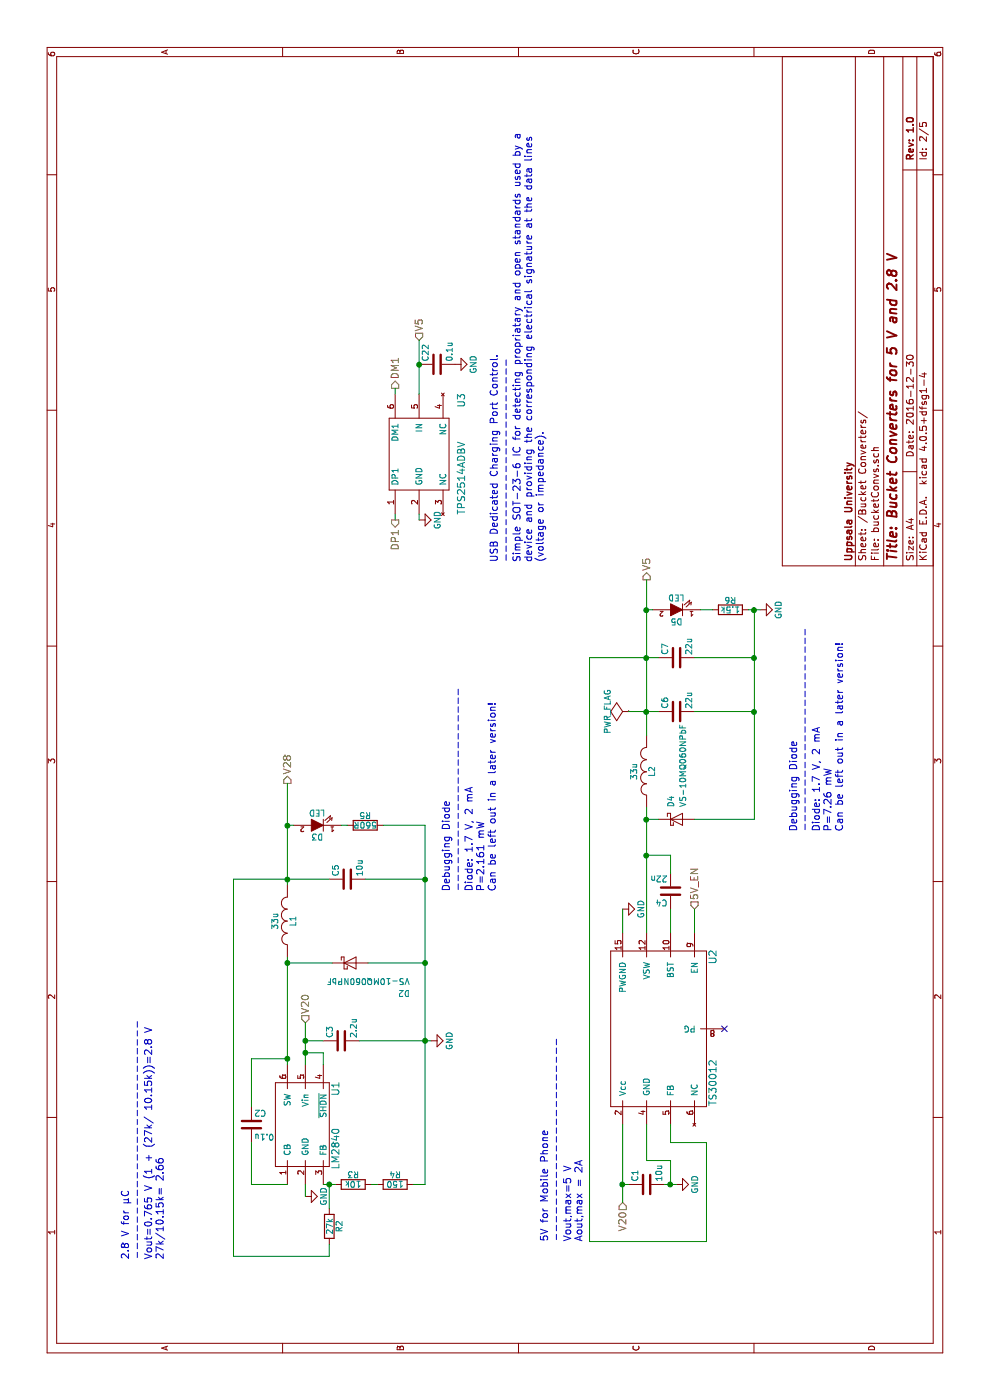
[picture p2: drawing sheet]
EESchema Schematic File Version 2
LIBS:power
LIBS:device
LIBS:transistors
LIBS:conn
LIBS:linear
LIBS:regul
LIBS:74xx
LIBS:cmos4000
LIBS:adc-dac
LIBS:memory
LIBS:xilinx
LIBS:microcontrollers
LIBS:dsp
LIBS:microchip
LIBS:analog_switches
LIBS:motorola
LIBS:texas
LIBS:intel
LIBS:audio
LIBS:interface
LIBS:digital-audio
LIBS:philips
LIBS:display
LIBS:cypress
LIBS:siliconi
LIBS:opto
LIBS:atmel
LIBS:contrib
LIBS:valves
LIBS:power-cache
EELAYER 25 0
EELAYER END
$Descr A4 11693 8268
encoding utf-8
Sheet 2 5
Title "Bucket Converters for 5 V and 2.8 V"
Date "2016-12-30"
Rev "1.0"
Comp "Uppsala University"
Comment1 ""
Comment2 ""
Comment3 ""
Comment4 ""
$EndDescr
$Comp
L LM2840 U1
U 1 1
P 2300 2550
F 0 "U1" H 2600 2300 60  0000 C CNN
F 1 "LM2840" H 2100 2300 60  0000 C CNN
F 2 "TO_SOT_Packages_SMD:SOT-23-6" H 2300 2550 60  0001 C CNN
F 3 "http://www.ti.com/lit/ds/symlink/lm2841.pdf" H 2300 2550 60  0001 C CNN
F 4 "LM2840XMK-ADJL/NOPBCT-ND" H 2300 2550 60  0001 C CNN "Digikey"
	1    2300 2550
	1    0    0    -1  
$EndComp
$Comp
L C C2
U 1 1
P 2300 2100
F 0 "C2" H 2325 2200 50  0000 L CNN
F 1 "0.1u" H 2325 2000 50  0000 L CNN
F 2 "Capacitors_SMD:C_0603_HandSoldering" H 2338 1950 50  0001 C CNN
F 3 "http://www.yageo.com/documents/recent/UPY-GPHC_X7R_6.3V-to-50V_15.pdf" H 2300 2100 50  0001 C CNN
F 4 "311-1343-1-ND" H 2300 2100 60  0001 C CNN "Digikey"
	1    2300 2100
	0    1    1    0   
$EndComp
$Comp
L GND #PWR07
U 1 1
P 1700 2550
F 0 "#PWR07" H 1700 2300 50  0001 C CNN
F 1 "GND" H 1700 2400 50  0000 C CNN
F 2 "" H 1700 2550 50  0000 C CNN
F 3 "" H 1700 2550 50  0000 C CNN
	1    1700 2550
	1    0    0    -1  
$EndComp
$Comp
L C C3
U 1 1
P 3000 2850
F 0 "C3" H 3025 2950 50  0000 L CNN
F 1 "2.2u" H 3025 2750 50  0000 L CNN
F 2 "Capacitors_SMD:C_0603_HandSoldering" H 3038 2700 50  0001 C CNN
F 3 "http://search.murata.co.jp/Ceramy/image/img/A01X/partnumbering_e_01.pdf" H 3000 2850 50  0001 C CNN
F 4 "490-7204-1-ND" H 3000 2850 60  0001 C CNN "Digikey"
	1    3000 2850
	1    0    0    -1  
$EndComp
$Comp
L GND #PWR08
U 1 1
P 3000 3600
F 0 "#PWR08" H 3000 3350 50  0001 C CNN
F 1 "GND" H 3000 3450 50  0000 C CNN
F 2 "" H 3000 3600 50  0000 C CNN
F 3 "" H 3000 3600 50  0000 C CNN
	1    3000 3600
	1    0    0    -1  
$EndComp
$Comp
L R R2
U 1 1
P 1450 2750
F 0 "R2" V 1530 2750 50  0000 C CNN
F 1 "27k" V 1450 2750 50  0000 C CNN
F 2 "Additional:R_0603_HandSoldering_Same_As_C" V 1380 2750 50  0001 C CNN
F 3 "http://industrial.panasonic.com/www-cgi/jvcr13pz.cgi?E+PZ+3+AOA0002+ERJ3EKF2702V+7+WW" H 1450 2750 50  0001 C CNN
F 4 "P27.0KHCT-ND" V 1450 2750 60  0001 C CNN "Digikey"
	1    1450 2750
	0    1    1    0   
$EndComp
$Comp
L R R3
U 1 1
P 1800 2950
F 0 "R3" V 1880 2950 50  0000 C CNN
F 1 "10k" V 1800 2950 50  0000 C CNN
F 2 "Additional:R_0603_HandSoldering_Same_As_C" V 1730 2950 50  0001 C CNN
F 3 "http://www.yageo.com.tw/exep/pages/download/literatures/PYu-R_INT-thick_7.pdf" H 1800 2950 50  0001 C CNN
F 4 "311-10KGRCT-ND" V 1800 2950 60  0001 C CNN "Digikey"
	1    1800 2950
	1    0    0    -1  
$EndComp
$Comp
L R R4
U 1 1
P 1800 3300
F 0 "R4" V 1880 3300 50  0000 C CNN
F 1 "150" V 1800 3300 50  0000 C CNN
F 2 "Additional:R_0603_HandSoldering_Same_As_C" V 1730 3300 50  0001 C CNN
F 3 "http://www.yageo.com.tw/exep/pages/download/literatures/PYu-R_INT-thick_7.pdf" H 1800 3300 50  0001 C CNN
F 4 "311-150HRCT-ND" V 1800 3300 60  0001 C CNN "Digikey"
	1    1800 3300
	1    0    0    -1  
$EndComp
Text Notes 1175 1375 0    60   ~ 0
2.8 V for µC\n---------------------------\nVout=0.765 V (1 + (27k/ 10.15k))=2.8 V\n27k/10.15k= 2.66
$Comp
L INDUCTOR L1
U 1 1
P 4000 2400
F 0 "L1" V 3950 2400 50  0000 C CNN
F 1 "33u" V 4100 2400 50  0000 C CNN
F 2 "Additional:Bourns_SRN3015" H 4000 2400 50  0001 C CNN
F 3 "http://www.bourns.com/docs/Product-Datasheets/SRN3015.pdf" H 4000 2400 50  0001 C CNN
F 4 "SRN3015-330MCT-ND" V 4150 1850 60  0001 C CNN "Digikey"
	1    4000 2400
	0    -1   -1   0   
$EndComp
$Comp
L C C5
U 1 1
P 4350 2900
F 0 "C5" H 4375 3000 50  0000 L CNN
F 1 "10u" H 4375 2800 50  0000 L CNN
F 2 "Capacitors_SMD:C_0603_HandSoldering" H 4388 2750 50  0001 C CNN
F 3 "http://search.murata.co.jp/Ceramy/image/img/A01X/G101/ENG/GRT188R61E106ME13-01.pdf" H 4350 2900 50  0001 C CNN
F 4 "490-12323-1-ND" H 4350 2900 60  0001 C CNN "Digikey"
	1    4350 2900
	1    0    0    -1  
$EndComp
$Comp
L LED-RESCUE-power D3
U 1 1
P 4800 2650
F 0 "D3" H 4800 2750 50  0000 C CNN
F 1 "LED" H 4800 2550 50  0000 C CNN
F 2 "LEDs:LED_0603" H 4800 2650 50  0001 C CNN
F 3 "http://www.osram-os.com/Graphics/XPic0/00167682_0.pdf" H 4800 2650 50  0001 C CNN
F 4 "475-3118-1-ND" H 4800 2650 60  0001 C CNN "Digikey"
	1    4800 2650
	0    -1   -1   0   
$EndComp
$Comp
L R R5
U 1 1
P 4800 3050
F 0 "R5" V 4880 3050 50  0000 C CNN
F 1 "560R" V 4800 3050 50  0000 C CNN
F 2 "Additional:R_0603_HandSoldering_Same_As_C" V 4730 3050 50  0001 C CNN
F 3 "http://www.yageo.com.tw/exep/pages/download/literatures/PYu-R_INT-thick_7.pdf" H 4800 3050 50  0001 C CNN
F 4 "311-560GRCT-ND" V 4800 3050 60  0001 C CNN "Digikey"
	1    4800 3050
	1    0    0    -1  
$EndComp
Text Notes 4250 4150 0    60   ~ 0
Debugging Diode\n-----------------------\nDiode: 1.7 V, 2 mA\nP=2.161 mW\nCan be left out in a later version!
$Comp
L D_Schottky D2
U 1 1
P 3650 2925
F 0 "D2" H 4100 2675 50  0000 C CNN
F 1 "VS-10MQ060NPbF" H 3800 2775 50  0000 C CNN
F 2 "Diodes_SMD:SMA_Handsoldering" H 3650 2925 50  0001 C CNN
F 3 "http://www.vishay.com/docs/88869/packaging.pdf" H 3650 2925 50  0001 C CNN
F 4 "10MQ060NPBFCT-ND" V 3700 3525 60  0001 C CNN "Digikey"
	1    3650 2925
	0    1    1    0   
$EndComp
$Comp
L GND #PWR09
U 1 1
P 1800 5650
F 0 "#PWR09" H 1800 5400 50  0001 C CNN
F 1 "GND" H 1800 5500 50  0000 C CNN
F 2 "" H 1800 5650 50  0000 C CNN
F 3 "" H 1800 5650 50  0000 C CNN
	1    1800 5650
	1    0    0    -1  
$EndComp
$Comp
L C C6
U 1 1
P 5750 5650
F 0 "C6" H 5775 5750 50  0000 L CNN
F 1 "22u" H 5775 5550 50  0000 L CNN
F 2 "Capacitors_SMD:C_0603_HandSoldering" H 5788 5500 50  0001 C CNN
F 3 "http://www.samsungsem.com/kr/support/product-search/mlcc/__icsFiles/afieldfile/2016/08/18/S_CL10A226MQ8NRNC.pdf" H 5750 5650 50  0001 C CNN
F 4 "1276-1193-1-ND" H 5750 5650 60  0001 C CNN "Digikey"
	1    5750 5650
	1    0    0    -1  
$EndComp
$Comp
L C C1
U 1 1
P 1800 5400
F 0 "C1" H 1825 5500 50  0000 L CNN
F 1 "10u" H 1825 5300 50  0000 L CNN
F 2 "Capacitors_SMD:C_0603_HandSoldering" H 1838 5250 50  0001 C CNN
F 3 "http://search.murata.co.jp/Ceramy/image/img/A01X/G101/ENG/GRT188R61E106ME13-01.pdf" H 1800 5400 50  0001 C CNN
F 4 "490-12323-1-ND" H 1800 5400 60  0001 C CNN "Digikey"
	1    1800 5400
	1    0    0    -1  
$EndComp
$Comp
L C C4
U 1 1
P 4250 5600
F 0 "C4" H 4275 5700 50  0000 L CNN
F 1 "22n" H 4275 5500 50  0000 L CNN
F 2 "Capacitors_SMD:C_0603_HandSoldering" H 4288 5450 50  0001 C CNN
F 3 "https://product.tdk.com/info/en/catalog/datasheets/mlcc_highreliability_general_en.pdf" H 4250 5600 50  0001 C CNN
F 4 "445-8118-1-ND" H 4250 5600 60  0001 C CNN "Digikey"
	1    4250 5600
	0    -1   -1   0   
$EndComp
$Comp
L C C7
U 1 1
P 6200 5650
F 0 "C7" H 6225 5750 50  0000 L CNN
F 1 "22u" H 6225 5550 50  0000 L CNN
F 2 "Capacitors_SMD:C_0603_HandSoldering" H 6238 5500 50  0001 C CNN
F 3 "http://www.samsungsem.com/kr/support/product-search/mlcc/__icsFiles/afieldfile/2016/08/18/S_CL10A226MQ8NRNC.pdf" H 6200 5650 50  0001 C CNN
F 4 "1276-1193-1-ND" H 6200 5650 60  0001 C CNN "Digikey"
	1    6200 5650
	1    0    0    -1  
$EndComp
$Comp
L D_Schottky D4
U 1 1
P 4850 5650
F 0 "D4" V 4800 5800 50  0000 C CNN
F 1 "VS-10MQ060NPbF" V 4900 6100 50  0000 C CNN
F 2 "Diodes_SMD:SMA_Handsoldering" H 4850 5650 50  0001 C CNN
F 3 "http://www.vishay.com/docs/88869/packaging.pdf" H 4850 5650 50  0001 C CNN
F 4 "10MQ060NPBFCT-ND" V 4900 6250 60  0001 C CNN "Digikey"
	1    4850 5650
	0    1    1    0   
$EndComp
$Comp
L LED-RESCUE-power D5
U 1 1
P 6600 5650
F 0 "D5" H 6600 5750 50  0000 C CNN
F 1 "LED" H 6600 5550 50  0000 C CNN
F 2 "LEDs:LED_0603" H 6600 5650 50  0001 C CNN
F 3 "http://www.osram-os.com/Graphics/XPic0/00167682_0.pdf" H 6600 5650 50  0001 C CNN
F 4 "475-3118-1-ND" H 6600 5650 60  0001 C CNN "Digikey"
	1    6600 5650
	0    -1   -1   0   
$EndComp
$Comp
L R R6
U 1 1
P 6600 6100
F 0 "R6" V 6680 6100 50  0000 C CNN
F 1 "1.5k" V 6600 6100 50  0000 C CNN
F 2 "Additional:R_0603_HandSoldering_Same_As_C" V 6530 6100 50  0001 C CNN
F 3 "http://www.yageo.com.tw/exep/pages/download/literatures/PYu-R_INT-thick_7.pdf" H 6600 6100 50  0001 C CNN
F 4 "311-1.5KGRCT-ND " V 6600 6100 60  0001 C CNN "Digikey"
	1    6600 6100
	1    0    0    -1  
$EndComp
Text Notes 4750 7050 0    60   ~ 0
Debugging Diode\n-----------------------\nDiode: 1.7 V, 2 mA\nP=7.26 mW\nCan be left out in a later version!
$Comp
L TS30012 U2
U 1 1
P 3050 5500
F 0 "U2" H 3700 5050 60  0000 C CNN
F 1 "TS30012" H 2650 5050 60  0000 C CNN
F 2 "Additional:QFN-16-1EP_3x3mm_Pitch0.5mm" H 3200 5500 60  0001 C CNN
F 3 "http://www.semtech.com/images/datasheet/ts30011_12_13.pdf" H 3200 5500 60  0001 C CNN
F 4 "TS30012-M050QFNRCT-ND " H 3050 5500 60  0001 C CNN "Digikey"
	1    3050 5500
	1    0    0    -1  
$EndComp
Text Notes 1325 4875 0    60   ~ 0
5V for Mobile Phone\n-----------------------\nVout,max=5 V\nAout,max = 2A
$Comp
L GND #PWR010
U 1 1
P 4100 5200
F 0 "#PWR010" H 4100 4950 50  0001 C CNN
F 1 "GND" H 4100 5050 50  0000 C CNN
F 2 "" H 4100 5200 50  0000 C CNN
F 3 "" H 4100 5200 50  0000 C CNN
	1    4100 5200
	1    0    0    -1  
$EndComp
$Comp
L PWR_FLAG #FLG011
U 1 1
P 5750 5250
F 0 "#FLG011" H 5750 5345 50  0001 C CNN
F 1 "PWR_FLAG" H 5750 5430 50  0000 C CNN
F 2 "" H 5750 5250 50  0000 C CNN
F 3 "" H 5750 5250 50  0000 C CNN
	1    5750 5250
	1    0    0    -1  
$EndComp
Text HLabel 3150 2550 2    60   Input ~ 0
V20
Text HLabel 1650 5200 0    60   Input ~ 0
V20
Text HLabel 4100 5800 2    60   Input ~ 0
5V_EN
Text HLabel 6850 5400 2    60   Output ~ 0
V5
Text HLabel 5150 2400 2    60   Output ~ 0
V28
$Comp
L INDUCTOR L2
U 1 1
P 5250 5400
F 0 "L2" V 5200 5400 50  0000 C CNN
F 1 "33u" V 5350 5400 50  0000 C CNN
F 2 "Additional:Bourns_SRN3015" H 5250 5400 50  0001 C CNN
F 3 "http://www.bourns.com/docs/Product-Datasheets/SRN3015.pdf" H 5250 5400 50  0001 C CNN
F 4 "SRN3015-330MCT-ND" V 5400 4850 60  0001 C CNN "Digikey"
	1    5250 5400
	0    -1   -1   0   
$EndComp
$Comp
L GND #PWR012
U 1 1
P 6600 6350
F 0 "#PWR012" H 6600 6100 50  0001 C CNN
F 1 "GND" H 6600 6200 50  0000 C CNN
F 2 "" H 6600 6350 50  0000 C CNN
F 3 "" H 6600 6350 50  0000 C CNN
	1    6600 6350
	1    0    0    -1  
$EndComp
$Comp
L TPS2514ADBV U3
U 1 1
P 7900 3500
F 0 "U3" H 8350 3150 60  0000 C CNN
F 1 "TPS2514ADBV" H 7700 3150 60  0000 C CNN
F 2 "TO_SOT_Packages_SMD:SOT-23-6" H 7900 3500 60  0001 C CNN
F 3 "http://www.ti.com/lit/ds/symlink/tps2514a.pdf" H 7900 3500 60  0001 C CNN
F 4 "296-40725-1-ND" H 7900 3500 60  0001 C CNN "Digikey"
	1    7900 3500
	1    0    0    -1  
$EndComp
Text HLabel 8850 3500 2    60   Input ~ 0
V5
$Comp
L GND #PWR013
U 1 1
P 7350 3500
F 0 "#PWR013" H 7350 3250 50  0001 C CNN
F 1 "GND" H 7350 3350 50  0000 C CNN
F 2 "" H 7350 3500 50  0000 C CNN
F 3 "" H 7350 3500 50  0000 C CNN
	1    7350 3500
	1    0    0    -1  
$EndComp
Text Notes 7000 4550 0    60   ~ 0
USB Dedicated Charging Port Control.\n-----------------------\nSimple SOT-23-6 IC for detecting propriatary and open standards used by a\ndevice and providing the corresponding electrical signature at the data lines\n(voltage or impedance).
Text HLabel 8450 3300 2    60   Output ~ 0
DM1
Text HLabel 7350 3300 0    60   Output ~ 0
DP1
$Comp
L C C22
U 1 1
P 8650 3650
F 0 "C22" H 8675 3750 50  0000 L CNN
F 1 "0.1u" H 8675 3550 50  0000 L CNN
F 2 "Capacitors_SMD:C_0603_HandSoldering" H 8688 3500 50  0001 C CNN
F 3 "http://www.yageo.com/documents/recent/UPY-GPHC_Y5V_6.3V-to-50V_6.pdf" H 8650 3650 50  0001 C CNN
F 4 "311-1343-1-ND" H 8650 3650 60  0001 C CNN "Digikey"
	1    8650 3650
	1    0    0    -1  
$EndComp
$Comp
L GND #PWR014
U 1 1
P 8650 3800
F 0 "#PWR014" H 8650 3550 50  0001 C CNN
F 1 "GND" H 8650 3650 50  0000 C CNN
F 2 "" H 8650 3800 50  0000 C CNN
F 3 "" H 8650 3800 50  0000 C CNN
	1    8650 3800
	1    0    0    -1  
$EndComp
NoConn ~ 3100 6050
Wire Wire Line
	2800 2400 3700 2400
Wire Wire Line
	1800 2400 1800 2100
Wire Wire Line
	1800 2100 2150 2100
Wire Wire Line
	2450 2100 2850 2100
Wire Wire Line
	2850 2100 2850 2400
Connection ~ 2850 2400
Connection ~ 3650 2400
Wire Wire Line
	4350 1950 4350 2750
Wire Wire Line
	3650 3550 3650 3075
Connection ~ 4350 2400
Wire Wire Line
	1700 2550 1800 2550
Wire Wire Line
	2800 2700 2900 2700
Wire Wire Line
	2900 2700 2900 2550
Connection ~ 2900 2550
Wire Wire Line
	3000 3000 3000 3600
Wire Wire Line
	3000 2550 3000 2700
Wire Wire Line
	1800 3150 1800 3100
Wire Wire Line
	1800 2700 1800 2800
Wire Wire Line
	1800 2750 1600 2750
Connection ~ 1800 2750
Wire Wire Line
	1200 2750 1200 1950
Wire Wire Line
	1200 2750 1300 2750
Connection ~ 3000 3550
Wire Wire Line
	1800 3550 1800 3450
Wire Wire Line
	2800 2550 3150 2550
Wire Wire Line
	4800 2900 4800 2850
Wire Wire Line
	4800 3550 4800 3200
Wire Wire Line
	4800 2400 4800 2450
Connection ~ 4350 3550
Connection ~ 3000 2550
Wire Wire Line
	1800 5250 1800 5200
Connection ~ 1800 5200
Wire Wire Line
	1800 5550 1800 5650
Connection ~ 1800 5600
Wire Wire Line
	3900 5400 4950 5400
Connection ~ 5750 5400
Wire Wire Line
	4850 5500 4850 5400
Connection ~ 4850 5400
Wire Wire Line
	5750 5250 5750 5500
Wire Wire Line
	6200 4925 6200 5500
Wire Wire Line
	4850 5800 4850 6300
Wire Wire Line
	6200 6300 6200 5800
Wire Wire Line
	5750 5800 5750 6300
Connection ~ 5750 6300
Wire Wire Line
	1650 5200 2300 5200
Wire Wire Line
	2300 5400 2000 5400
Wire Wire Line
	2000 5400 2000 5600
Wire Wire Line
	2000 5600 1800 5600
Wire Wire Line
	3900 5600 4100 5600
Connection ~ 4550 5400
Connection ~ 6200 5400
Wire Wire Line
	4100 5800 3900 5800
Wire Wire Line
	4550 5600 4400 5600
Wire Wire Line
	6600 5850 6600 5950
Wire Wire Line
	6600 5400 6600 5450
Wire Wire Line
	6600 6250 6600 6350
Connection ~ 6200 6300
Wire Wire Line
	3900 5200 4100 5200
Wire Wire Line
	4550 5400 4550 5600
Wire Wire Line
	5550 5400 6850 5400
Wire Wire Line
	4850 6300 6600 6300
Wire Wire Line
	1800 3550 4800 3550
Wire Wire Line
	4300 2400 5150 2400
Connection ~ 6600 5400
Connection ~ 4800 2400
Connection ~ 6600 6300
Wire Wire Line
	7350 3500 7400 3500
Wire Wire Line
	8400 3300 8450 3300
Wire Wire Line
	7400 3300 7350 3300
Wire Wire Line
	8400 3500 8850 3500
Connection ~ 8650 3500
Wire Wire Line
	4350 3550 4350 3050
Connection ~ 3650 3550
Wire Wire Line
	3650 2400 3650 2775
Wire Wire Line
	1200 1950 4350 1950
Wire Wire Line
	6200 4925 1325 4925
Wire Wire Line
	1325 4925 1325 5900
Wire Wire Line
	2300 5600 2150 5600
Wire Wire Line
	2150 5600 2150 5900
Wire Wire Line
	2150 5900 1325 5900
$EndSCHEMATC
